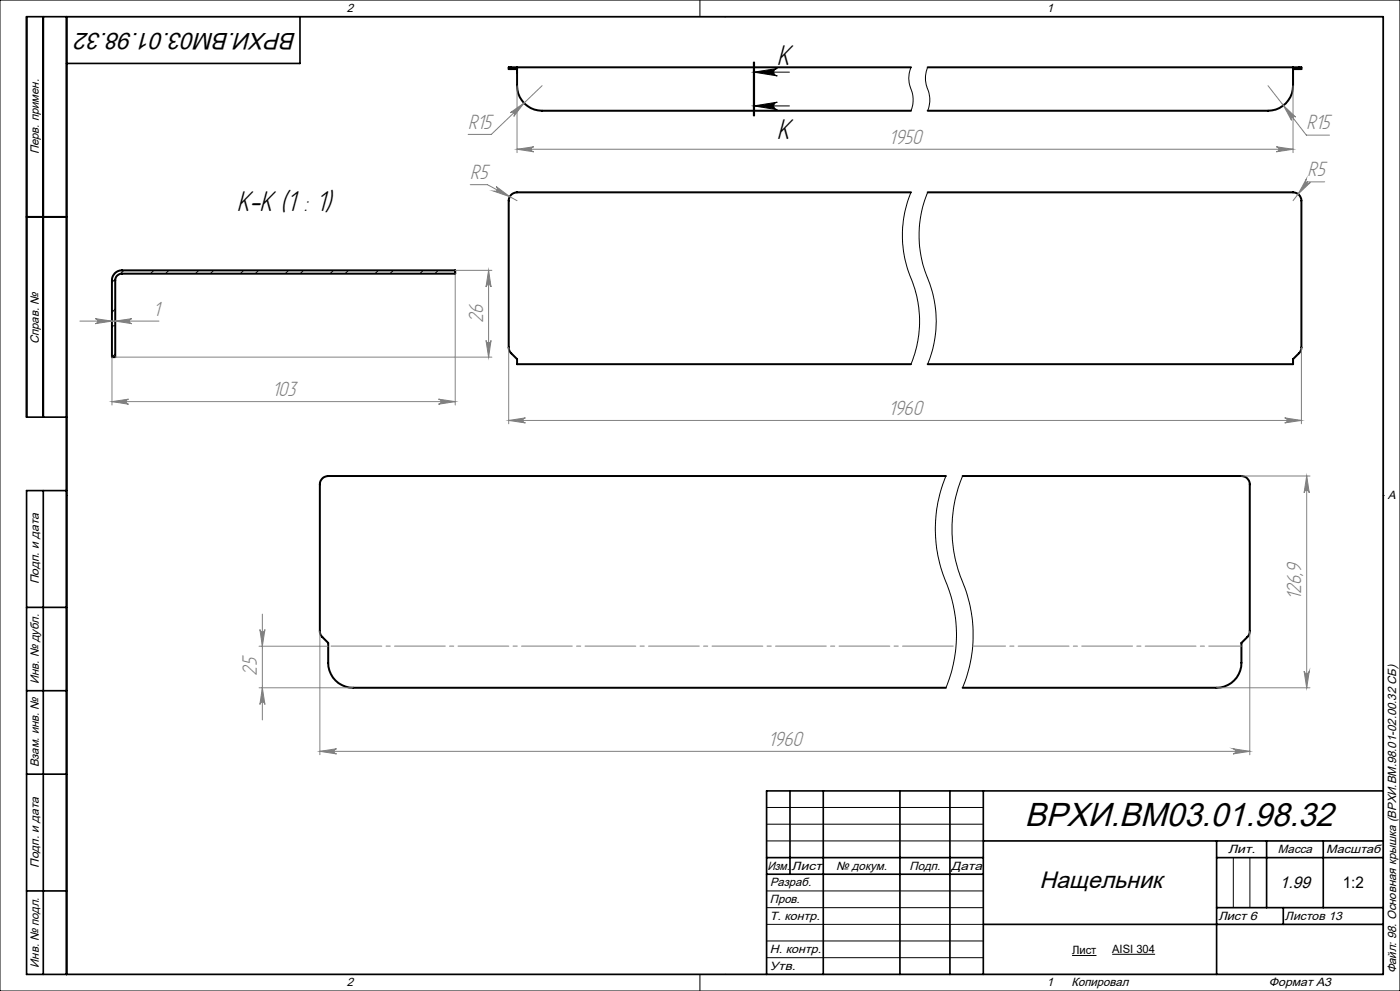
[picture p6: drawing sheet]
<svg xmlns="http://www.w3.org/2000/svg" width="420mm" height="297mm" viewBox="0 0 420 297" stroke-linecap="round" stroke-linejoin="round" font-family="sans-serif">
<path d="M155.1 20.2v1.2a22 22 0 0 0 .4 6.6 7.6 7.6 0 0 0 7.1 5.2h110.7M273.3 20.2h-120.7v.5h2.5M278.3 20.2h112.1v.5h-2.5M387.9 20.2v1.2a22 22 0 0 1-.3 6.6 7.6 7.6 0 0 1-7.2 5.2h-102.1M273.3 57.6h-118.2a2.53 2.53 0 0 0-2.5 2.5v44.2l.4 1.2 2.1 2.1v1.5h118.2M278.3 57.6h109.6a2.53 2.53 0 0 1 2.5 2.5v44.2l-.4 1.2-2.1 2.1v1.5h-109.6M8 65h12M34.4 81.9a2.88 2.88 0 0 1 2.2-.9h100v1h-100a1.99 1.99 0 0 0-2 2v23h-1v-23a2.87 2.87 0 0 1 .8-2.1zM283.8 142.7h-185.3a2.53 2.53 0 0 0-2.5 2.5v44.2l.4 1.1 2.1 2.2v5.9a7.5 7.5 0 0 0 7.4 7.5h177.9M288.8 142.7h83.6a2.53 2.53 0 0 1 2.5 2.5v44.2l-.4 1.1-2.1 2.2v5.9a7.5 7.5 0 0 1-7.5 7.5h-76.1" fill="none" stroke="#000" stroke-width=".6"/>
<g fill="none" stroke="#000" stroke-width=".3">
<path d="M0 0h420v297h-420zM20 5h395v287h-395zM210 0v5M217.5 5h.1M226 18.6v16.1M226.2 18.6v16.1M226.4 18.6v8.1M226.2 21.6h10.6M226.2 31.7h10.6M226.2 21.6l7-1.1a1.11 1.11 0 0 0-1.1 1.1 1.11 1.11 0 0 0 1.1 1.2zM226.2 31.7l7-1.1a1.13 1.13 0 0 0-1.1 1.1 1.13 1.13 0 0 0 1.1 1.2zM226.4 26.7v8z"/>
<path d="M273.3 20.2a9.4 9.4 0 0 0 .4 7.7l.2 2.5-.6 2.8M278.3 20.2a9.1 9.1 0 0 0 .4 7.7l.2 2.5-.6 2.8M273.3 57.6a33.9 33.9 0 0 0 .6 27.3 33.3 33.3 0 0 1-.6 24.2M278.3 57.6a33.9 33.9 0 0 0 .6 27.3 33.8 33.8 0 0 1-.6 24.2M33.9 97.8l-.3 .3M34.1 97.6h.1M34.6 92.6l-1 1M34.6 83.6l-1 1M37.2 81l-1.1 1.1M46.1 81l-.9 1M50.7 81l-1.1 1M59.6 81l-1 1"/>
<path d="M64.1 81l-1 1M73.1 81l-1 1M77.6 81l-1 1M86.6 81l-1 1M91.1 81l-1 1M100 81l-1 1M104.5 81l-1 1M113.5 81l-1 1M118 81l-1 1M127 81l-1 1M131.5 81l-1 1M34.6 106.1l-1 .9"/>
<path d="M20 148.5h.1M283.8 142.7a42.4 42.4 0 0 0 1 34.3 41.4 41.4 0 0 1-1 29.1M288.8 142.7a41.8 41.8 0 0 0 .7 33.4 41.6 41.6 0 0 1-.7 30M415 148.5h.1M230 242h65M230 247h65M230 252h65M370 257v15M375 257v15M230 267h65M230 272h65M230 277h65"/>
<path d="M210 292v5M217.5 292h.1M230 282h65M230 287h65M321.6 286.4h7.3M333.7 286h12.8"/>
</g>
<g fill="none" stroke="#808080" stroke-width=".3">
<path d="M153.1 33.8l4.1-2.9-3.1 4a.76 .76 0 0 0 0-1.1 .76 .76 0 0 0-1 0zM155.1 25.7v20.1M162.6 25.7l-15.2 14.6h-7M380.4 25.7l11.5 14.8h7M385 31.6l3.7 3.5a.78 .78 0 0 0-1.1-.1 .78 .78 0 0 0-.1 1.1zM387.9 25.7v20.1M141.1 55.3h5.1l8.9 4.8M148.9 55.9l4 3-4.8-1.6a.78 .78 0 0 0 1-.4 .78 .78 0 0 0-.2-1zM155.1 44.7l5-.7a.76 .76 0 0 0-.7 .7 .76 .76 0 0 0 .7 .8zM155.1 44.7h232.8M382.9 44l5 .7-5 .8a.76 .76 0 0 0 .8-.8 .76 .76 0 0 0-.8-.7zM391.9 53.7a.78 .78 0 0 0 .1 1.1 .78 .78 0 0 0 1.1-.1l-3.7 3.5z"/>
<path d="M397.4 54.5h-5.1l-4.4 5.6M24 96.2h23.7M28.6 95.5l5 .7-5 .8a.76 .76 0 0 0 .7-.7 .76 .76 0 0 0-.7-.8zM34.6 96.2l5-.7a.76 .76 0 0 0-.8 .8 .76 .76 0 0 0 .8 .7zM136.6 82v39.4M136.6 81h11M146.6 81l.7 5a.76 .76 0 0 0-.7-.7 .76 .76 0 0 0-.8 .7zM146.6 81v26M33.6 107v14.4M34.6 107h113M131.6 119.6l5 .8-5 .7a.76 .76 0 0 0 .7-.7 .76 .76 0 0 0-.7-.8zM145.8 102a.76 .76 0 0 0 .8 .7 .76 .76 0 0 0 .7-.7l-.7 5z"/>
<path d="M152.6 104.1v22.9M390.4 104.1v22.9M33.6 120.4h103M33.6 120.4l5-.8a.76 .76 0 0 0-.8 .8 .76 .76 0 0 0 .8 .7zM152.6 126l5-.8a.76 .76 0 0 0-.7 .8 .76 .76 0 0 0 .7 .7zM152.6 126h237.8M385.4 125.2l5 .8-5 .7a.76 .76 0 0 0 .8-.7 .76 .76 0 0 0-.8-.8zM372.5 142.7h20.5M392 142.7l.8 5a.78 .78 0 0 0-.8-.7 .78 .78 0 0 0-.8 .7zM392 142.7v63.4M77.7 193.7h20.7M78 188.7a.76 .76 0 0 0 .7 .7 .76 .76 0 0 0 .8-.7l-.8 5z"/>
<path d="M78.7 184v31.8M96 189.2v37M374.9 189.2v37M77.7 206.1h28.2M78.7 206.1l.8 5a.76 .76 0 0 0-.8-.7 .76 .76 0 0 0-.7 .7zM364.9 206.1h28.1M391.2 201.2a.78 .78 0 0 0 .8 .7 .78 .78 0 0 0 .8-.7l-.8 4.9zM96 225.2l5-.8a.78 .78 0 0 0-.8 .8 .78 .78 0 0 0 .8 .8zM96 225.2h278.9M369.9 224.4l5 .8-5 .8a.78 .78 0 0 0 .8-.8 .78 .78 0 0 0-.8-.8z"/>
</g>
<path d="M98.5 193.6h188.3" fill="none" stroke="#808080" stroke-width=".3" stroke-dasharray="15.2 1.3 1.3 1.3" stroke-dashoffset="-.8"/>
<path d="M291.8 193.6h80.7" fill="none" stroke="#808080" stroke-width=".3" stroke-dasharray="15.2 1.3 1.3 1.3" stroke-dashoffset="5.4"/>
<g fill="none" stroke="#000" stroke-width=".5">
<path d="M13 5v120M20 5v287M90 5v14h-70M8 65h12M20 125h-12v-120h407v287h-407v-145h12M13 147v145M8 182h12M8 207h12M8 232h12M237 237v25M247 237v55M270 237v55"/>
<path d="M285 237v55M295 237v55M415 237h-185v55M230 257h65M295 252h120M365 252v40M365 257h50M380 252v20M397 252v20M8 267h12M230 262h65M295 277h120"/>
<path d="M365 272h50M385 272v5"/>
</g>
<path d="M226.2 21.6l7-1.1a1.11 1.11 0 0 0-1.1 1.1 1.11 1.11 0 0 0 1.1 1.2zM226.2 31.7l7-1.1a1.13 1.13 0 0 0-1.1 1.1 1.13 1.13 0 0 0 1.1 1.2z" fill="#000"/>
<g fill="#808080">
<path d="M155.1 44.7l5-.7a.76 .76 0 0 0-.7 .7 .76 .76 0 0 0 .7 .8zM382.9 44l5 .7-5 .8a.76 .76 0 0 0 .8-.8 .76 .76 0 0 0-.8-.7zM153.1 33.8a.76 .76 0 0 1 1 0 .76 .76 0 0 1 0 1.1l3.1-4zM385 31.6l2.5 4.5a.78 .78 0 0 1 .1-1.1 .78 .78 0 0 1 1.1 .1zM148.9 55.9a.78 .78 0 0 1 .2 1 .78 .78 0 0 1-1 .4l4.8 1.6zM391.9 53.7l-2.5 4.5 3.7-3.5a.78 .78 0 0 1-1.1 .1 .78 .78 0 0 1-.1-1.1zM152.6 126l5-.8a.76 .76 0 0 0-.7 .8 .76 .76 0 0 0 .7 .7zM385.4 125.2l5 .8-5 .7a.76 .76 0 0 0 .8-.7 .76 .76 0 0 0-.8-.8z"/>
<path d="M78.7 206.1l.8 5a.76 .76 0 0 0-.8-.7 .76 .76 0 0 0-.7 .7zM78 188.7a.76 .76 0 0 0 .7 .7 .76 .76 0 0 0 .8-.7l-.8 5z"/>
<path d="M145.8 102a.76 .76 0 0 0 .8 .7 .76 .76 0 0 0 .7-.7l-.7 5zM146.6 81l.7 5a.76 .76 0 0 0-.7-.7 .76 .76 0 0 0-.8 .7z"/>
<path d="M392 142.7l.8 5a.78 .78 0 0 0-.8-.7 .78 .78 0 0 0-.8 .7zM391.2 201.2a.78 .78 0 0 0 .8 .7 .78 .78 0 0 0 .8-.7l-.8 4.9z"/>
<path d="M33.6 120.4l5-.8a.76 .76 0 0 0-.8 .8 .76 .76 0 0 0 .8 .7zM131.6 119.6l5 .8-5 .7a.76 .76 0 0 0 .7-.7 .76 .76 0 0 0-.7-.8zM28.6 95.5l5 .7-5 .8a.76 .76 0 0 0 .7-.7 .76 .76 0 0 0-.7-.8zM34.6 96.2l5-.7a.76 .76 0 0 0-.8 .8 .76 .76 0 0 0 .8 .7zM96 225.2l5-.8a.78 .78 0 0 0-.8 .8 .78 .78 0 0 0 .8 .8zM369.9 224.4l5 .8-5 .8a.78 .78 0 0 0 .8-.8 .78 .78 0 0 0-.8-.8z"/>
</g>
<text font-size="10" x="307.4" y="247.6">ВРХИ.ВМ03.01.98.32</text>
<g font-size="9.7">
<text x="233" y="19.5">K</text>
<text x="233" y="41.8">K</text>
<text x="71.1" y="63.4">K-K (1 : 1)</text>
</g>
<g font-size="7.1">
<text x="89" y="9.8" transform="rotate(-180 89 9.8)">ВРХИ.ВМ03.01.98.32</text>
<text x="311.8" y="266.1">Нащельник</text>
</g>
<g font-size="6.9" fill="#808080">
<text x="140.5" y="38.6">R15</text>
<text x="391.9" y="38.8">R15</text>
<text x="266.7" y="43.1">1950</text>
<text x="141.1" y="53.7">R5</text>
<text x="392.3" y="52.8">R5</text>
<text x="45.9" y="94.6">1</text>
<text x="144.9" y="96.7" transform="rotate(-90 144.9 96.7)">26</text>
<text x="81.6" y="118.7">103</text>
<text x="266.5" y="124.3">1960</text>
<text x="390.4" y="179.8" transform="rotate(-90 390.4 179.8)">126,9</text>
<text x="77.1" y="202.5" transform="rotate(-90 77.1 202.5)">25</text>
<text x="230.5" y="223.5">1960</text>
</g>
<text font-size="5" x="384" y="266">1.99</text>
<text font-size="4.8" x="402.8" y="266">1:2</text>
<g font-size="3.6">
<text x="104" y="3.6">2</text>
<text x="314" y="3.6">1</text>
<text x="11.6" y="46.3" transform="rotate(-90 11.6 46.3)">Перв. примен.</text>
<text x="11.6" y="103.2" transform="rotate(-90 11.6 103.2)">Справ. №</text>
<text x="416.4" y="149.6">A</text>
<text x="11.6" y="175.1" transform="rotate(-90 11.6 175.1)">Подп. и дата</text>
<text x="11.6" y="205" transform="rotate(-90 11.6 205)">Инв. № дубл.</text>
<text x="11.6" y="230" transform="rotate(-90 11.6 230)">Взам. инв. №</text>
<text x="368.4" y="255.6">Лит.</text>
<text x="383.4" y="255.6">Масса</text>
<text x="397.8" y="255.6">Масштаб</text>
<text x="11.6" y="260.1" transform="rotate(-90 11.6 260.1)">Подп. и дата</text>
<text x="230.2" y="260.6">Изм.</text>
<text x="237.5" y="260.6">Лист</text>
<text x="250.9" y="260.6">№ докум.</text>
<text x="272.9" y="260.6">Подп.</text>
<text x="285.4" y="260.6">Дата</text>
<text x="231" y="265.6">Разраб.</text>
<text x="231" y="275.6">Т. контр.</text>
<text x="231" y="270.6">Пров.</text>
<text x="365.5" y="275.6">Лист 6</text>
<text x="385.5" y="275.6">Листов 13</text>
<text x="231" y="285.6">Н. контр.</text>
<text x="11.6" y="290" transform="rotate(-90 11.6 290)">Инв. № подл.</text>
<text x="231" y="290.6">Утв.</text>
<text x="418.9" y="291.8" transform="rotate(-90 418.9 291.8)">Файл: 98. Основная крышка (ВРХИ.ВМ.98.01-02.00.32 СБ)</text>
<text x="104" y="295.6">2</text>
<text x="314" y="295.6">1</text>
<text x="321.5" y="295.6">Копировал</text>
<text x="380.7" y="295.6">Формат А3</text>
</g>
<g font-size="3.4">
<text x="321.6" y="286">Лист</text>
<text x="333.7" y="285.6">AISI 304</text>
</g>
</svg>
